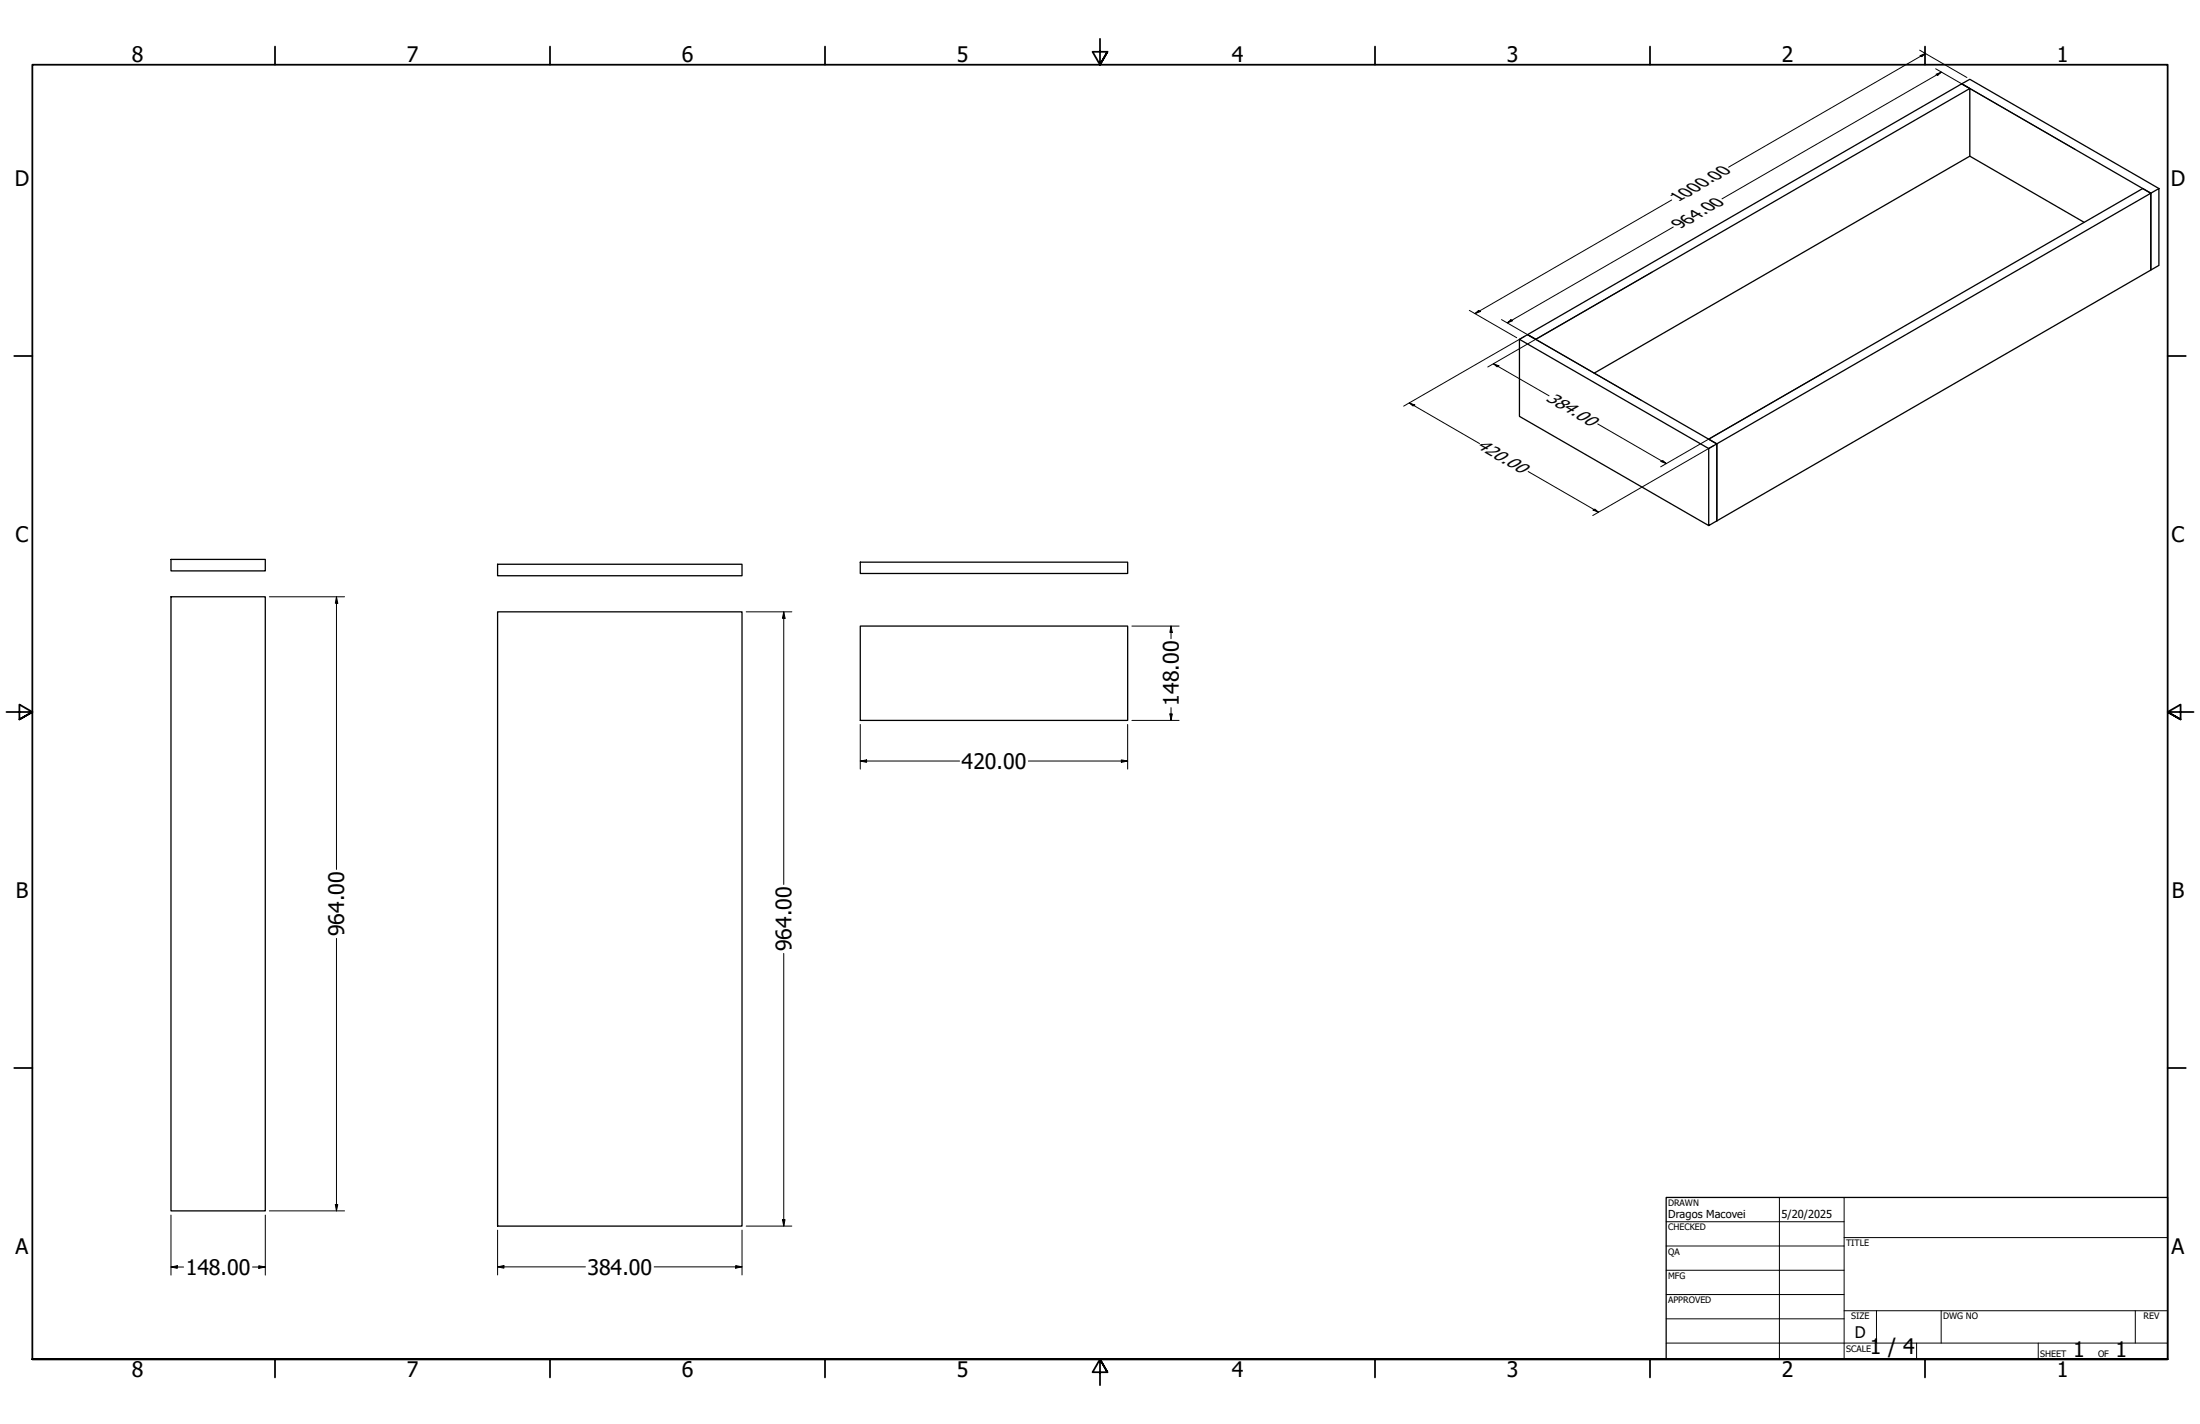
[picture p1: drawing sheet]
<svg xmlns="http://www.w3.org/2000/svg" width="864mm" height="559mm" viewBox="0 0 864 559" stroke-linecap="round" stroke-linejoin="round" font-family="sans-serif">
<!-- layer: Visible (ANSI) -->
<g fill="none" stroke="#000" stroke-width=".51">
<path d="M770.1 32.9l74.2 42.9v30.2l-170.4 98.4M770.1 32.9l3.1 1.8v26.6M770.1 32.9l3.1-1.8 74.3 42.9M770.1 32.9l-170.5 98.4 3.3 1.9 170.3-98.5M844.3 75.8l3.2-1.8v30.1l-3.2 1.9zM818.1 87.2l-44.9-25.9-147.4 85.1M596.5 133.2l3.1-1.9 74.3 42.9-3.1 1.8zM596.5 133.2v30.2l74.3 42.8M670.8 172.3l170.3-98.3 3.2 1.8-170.4 98.4v30.2v-30.2zM670.8 176v30.2l3.1-1.8M67.1 219.5h37v4.5h-37zM67.1 234.2h37v241h-37z"/>
<path d="M195.3 221.4h96v4.5h-96zM337.7 220.6h105v4.4h-105zM195.3 240.1h96v241h-96zM337.7 245.7h105v37h-105z"/>
</g>
<!-- layer: Border (ANSI) -->
<g fill="none" stroke="#000" stroke-width=".7">
<path d="M107.9 18.3v7.1M215.9 18.3v7.1M323.8 18.3v7.1M431.8 15.2v10.2l-2.9-5.1h5.8l-2.9 5.1 2.9-5.1M539.8 18.3v7.1M647.7 18.3v7.1M755.6 18.3v7.1M5.6 139.7h7.1M850.9 139.7h7.1M2.5 279.4h10.2l-5.1-2.9v5.8l5.1-2.9-5.1 2.9M861.1 279.4h-10.2l5.1-2.9v5.8l-5.1-2.9 5.1 2.9M5.6 419.1h7.1"/>
<path d="M850.9 419.1h7.1M12.7 533.4v-508h838.2v508h-838.2h838.2M107.9 533.4v7.1M215.9 533.4v7.1M323.8 533.4v7.1M434.7 538.5l-2.9-5.1 2.9 5.1h-5.8l2.9-5.1v10.2M539.8 533.4v7.1M647.7 533.4v7.1M755.6 533.4v7.1"/>
</g>
<!-- layer: Title (ANSI) -->
<g fill="none" stroke="#000" stroke-width=".39">
<path d="M654 479.4h69.9M698.5 469.9v63.5M723.9 469.9v63.5M654 488.9h69.9M654 498.5h69.9M723.9 485.6h127M654 508h69.9M654 517.5h69.9M723.9 514.3h127M736.6 514.3v12.7M762 514.3v12.7M838.2 514.3v12.7"/>
<path d="M654 527h196.9M752.3 527v6.4M800.1 527v6.4"/>
</g>
<path d="M654 469.9h196.9v63.5h-196.9z" fill="none" stroke="#000" stroke-width=".51"/>
<!-- layer: Dimension (ANSI) -->
<g fill="none" stroke="#000" stroke-width=".39">
<path d="M753.6 19.7l18.5 10.7M753.7 21.8l2.1-.8-1.4 1.2zM755.8 21l-77.2 44.6M759.8 27l54.9 31.7M760 29.1l2.1-.8-1.4 1.2zM762.1 28.3l-86.1 49.7M656.2 78.5l-77.2 44.6M656.8 89.1l-65.1 37.6M648.5 106.8l-64.5 37.2M576.8 121.8l18.6 10.7M579 123.1l1.4-1.2 .8 .3zM589.4 125.4l54.9 31.7"/>
<path d="M591.7 126.7l1.4-1.2 .7 .4zM598.6 132l-47.6 27.4M553.2 158.1l2.2 .8-.7 .4zM553.2 158.1l27.6 16M586.2 142.7l2.2 .9-.7 .4zM586.2 142.7l21.9 12.6M716.3 146l-64.4 37.2M627.2 166.4l26.9 15.5M672.8 174.8l-47.6 27.5M599.9 185l27.5 16M652 181.1l.7-.4 1.4 1.2zM625.3 200.2l.7-.4 1.4 1.2z"/>
<path d="M105.7 234.2h29.6M132.1 234.2l.5 2.5h-1zM132.1 234.2v107M292.9 240.1h17.9M307.7 240.1l.5 2.5h-1.1zM307.7 240.1v107M444.3 245.7h18.6M459.7 245.7l.5 2.5h-1zM459.7 245.7v4.9M459.7 277.7v5M337.7 298.6l2.5-.4v.9zM337.7 298.6h39"/>
<path d="M337.7 284.3v17.5M403.7 298.6h39M440.2 298.2l2.5 .4-2.5 .5zM442.7 284.3v17.5M444.3 282.7h18.6M459.2 280.2h1l-.5 2.5zM132.1 368.2v107M307.7 374.1v107M67.1 476.8v23.6M104.1 476.8v23.6M105.7 475.2h29.6M131.6 472.7h1l-.5 2.5z"/>
<path d="M307.1 478.6h1.1l-.5 2.5zM67.1 497.2l2.5-.5v1zM67.1 497.2h5M99.1 497.2h5M101.6 496.7l2.5 .5-2.5 .5zM195.3 497.1l2.5-.5v1zM195.3 497.1h34.5M195.3 482.7v17.6M256.8 497.1h34.5M288.8 496.6l2.5 .5-2.5 .5zM291.3 482.7v17.6M292.9 481.1h17.9"/>
</g>
<g fill="#000">
<path d="M753.7 21.8l2.1-.8-1.4 1.2z" fill-rule="evenodd"/>
<path d="M760 29.1l2.1-.8-1.4 1.2z" fill-rule="evenodd"/>
<path d="M579 123.1l1.4-1.2 .8 .3z" fill-rule="evenodd"/>
<path d="M591.7 126.7l1.4-1.2 .7 .4z" fill-rule="evenodd"/>
<path d="M553.2 158.1l2.2 .8-.7 .4z" fill-rule="evenodd"/>
<path d="M586.2 142.7l2.2 .9-.7 .4z" fill-rule="evenodd"/>
<path d="M652 181.1l.7-.4 1.4 1.2z" fill-rule="evenodd"/>
<path d="M625.3 200.2l.7-.4 1.4 1.2z" fill-rule="evenodd"/>
<path d="M132.1 234.2l.5 2.5h-1z" fill-rule="evenodd"/>
<path d="M307.7 240.1l.5 2.5h-1.1z" fill-rule="evenodd"/>
<path d="M459.7 245.7l.5 2.5h-1z" fill-rule="evenodd"/>
<path d="M337.7 298.6l2.5-.4v.9z" fill-rule="evenodd"/>
<path d="M440.2 298.2l2.5 .4-2.5 .5z" fill-rule="evenodd"/>
<path d="M459.2 280.2h1l-.5 2.5z" fill-rule="evenodd"/>
<path d="M131.6 472.7h1l-.5 2.5z" fill-rule="evenodd"/>
<path d="M307.1 478.6h1.1l-.5 2.5z" fill-rule="evenodd"/>
<path d="M67.1 497.2l2.5-.5v1z" fill-rule="evenodd"/>
<path d="M101.6 496.7l2.5 .5-2.5 .5z" fill-rule="evenodd"/>
<path d="M195.3 497.1l2.5-.5v1z" fill-rule="evenodd"/>
<path d="M288.8 496.6l2.5 .5-2.5 .5z" fill-rule="evenodd"/>
</g>
<g font-size="8.4">
<text x="51.7" y="24.4">8</text>
<text x="159.6" y="24.4">7</text>
<text x="267.6" y="24.4">6</text>
<text x="375.5" y="24.4">5</text>
<text x="483.5" y="24.4">4</text>
<text x="591.4" y="24.4">3</text>
<text x="699.4" y="24.4">2</text>
<text x="807.3" y="24.4">1</text>
<text x="5.8" y="72.9">D</text>
<text x="852.1" y="72.9">D</text>
<text x="6.1" y="212.6">C</text>
<text x="852.4" y="212.6">C</text>
<text x="462.7" y="276.9" transform="rotate(-90 462.7 276.9)">148.00</text>
<text x="377.4" y="301.8">420.00</text>
<text x="6.2" y="352.3">B</text>
<text x="852.5" y="352.3">B</text>
<text x="135.1" y="367.4" transform="rotate(-90 135.1 367.4)">964.00</text>
<text x="310.7" y="373.3" transform="rotate(-90 310.7 373.3)">964.00</text>
<text x="6.1" y="492">A</text>
<text x="852.4" y="492">A</text>
<text x="72.9" y="500.3">148.00</text>
<text x="230.6" y="500.2">384.00</text>
<text x="734" y="531.3">1 / 4</text>
<text x="813.8" y="532.6">1</text>
<text x="830.5" y="532.6">1</text>
<text x="51.7" y="540.5">8</text>
<text x="159.6" y="540.5">7</text>
<text x="267.6" y="540.5">6</text>
<text x="375.5" y="540.5">5</text>
<text x="483.5" y="540.5">4</text>
<text x="591.4" y="540.5">3</text>
<text x="699.4" y="540.5">2</text>
<text x="807.3" y="540.5">1</text>
</g>
<g font-size="6.8">
<text x="658.9" y="79.4" transform="rotate(-30 658.9 79.4)">1000.00</text>
<text x="659.6" y="90" transform="rotate(-30 659.6 90)">964.00</text>
<text x="606.5" y="156.9" transform="rotate(30 606.5 156.9)">384.00</text>
<text x="579.2" y="175.6" transform="rotate(30 579.2 175.6)">420.00</text>
</g>
<text font-size="6.3" x="728.1" y="524.9">D</text>
<g font-size="4.3">
<text x="654.8" y="477.8">Dragos Macovei</text>
<text x="699.3" y="478">5/20/2025</text>
</g>
<g font-size="3.5">
<text x="654.8" y="473.2">DRAWN</text>
<text x="654.8" y="482.8">CHECKED</text>
<text x="724.7" y="488.9">TITLE</text>
<text x="654.8" y="492.3">QA</text>
<text x="654.8" y="501.8">MFG</text>
<text x="654.8" y="511.4">APPROVED</text>
<text x="726.7" y="517.7">SIZE</text>
<text x="762.8" y="517.7">DWG NO</text>
<text x="841.4" y="517.7">REV</text>
<text x="724.7" y="530.4">SCALE</text>
<text x="800.9" y="532.6">SHEET</text>
<text x="823.6" y="532.6">OF</text>
</g>
</svg>
